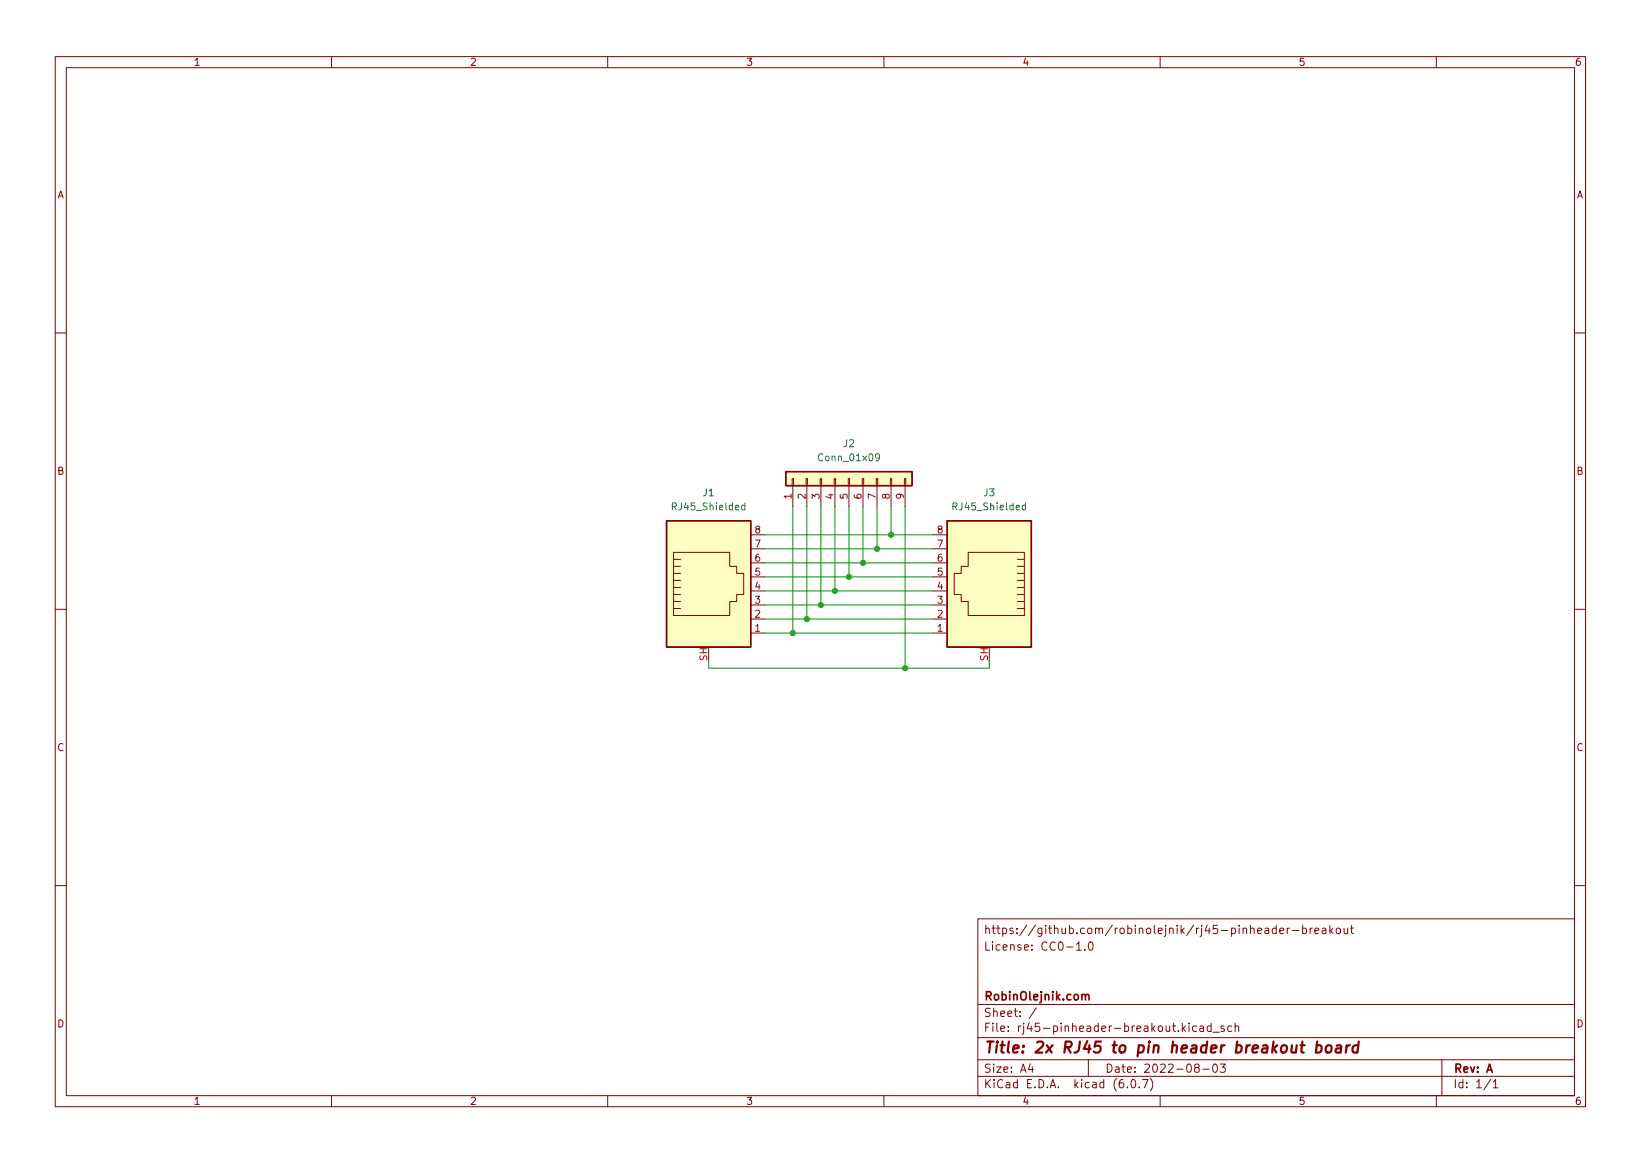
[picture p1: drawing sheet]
<svg xmlns="http://www.w3.org/2000/svg" width="297mm" height="210mm" viewBox="0 0 297 210" stroke-linecap="round" stroke-linejoin="round" font-family="sans-serif">
<g fill="none" stroke="#840000" stroke-width=".18">
<path d="M10 10.2h277v190.1h-277zM12 12.2h273v186.1h-273zM60 10.2v2M110 10.2v2M160 10.2v2M210 10.2v2M260 10.2v2M10 60.2h2M285 60.2h2M121.9 99.9h10.2v2.6h1.2v1.3h1.3v3.8h-1.3v1.2h-1.2v2.6h-10.2zM135.9 99.3h2.5M135.9 96.8h2.5"/>
<path d="M143.4 86.6h.2v1.3h-.2zM143.5 87.9v3.8M145.9 86.6h.3v1.3h-.3zM146 87.9v3.8M148.5 86.6h.2v1.3h-.2zM148.6 87.9v3.8M151 86.6h.3v1.3h-.3zM151.1 87.9v3.8M153.5 86.6h.3v1.3h-.3zM153.7 87.9v3.8M156.1 86.6h.2v1.3h-.2zM156.2 87.9v3.8"/>
<path d="M158.6 86.6h.3v1.3h-.3zM158.7 87.9v3.8M161.2 86.6h.2v1.3h-.2zM161.3 87.9v3.8M163.7 86.6h.3v1.3h-.3zM163.8 87.9v3.8M168.9 99.3h2.5M168.9 96.8h2.5M175.3 99.9h10.1v11.5h-10.1v-2.6h-1.3v-1.2h-1.3v-3.8h1.3v-1.3h1.3zM10 110.2h2M121.9 110.1h1.3M121.9 108.8h1.3"/>
<path d="M121.9 107.6h1.3M121.9 106.3h1.3M121.9 105h1.3M121.9 103.8h1.3M121.9 102.5h1.3M121.9 101.2h1.3M135.9 114.5h2.5M135.9 112h2.5M135.9 109.5h2.5M135.9 106.9h2.5M135.9 104.4h2.5M135.9 101.8h2.5"/>
<path d="M168.9 114.5h2.5M168.9 112h2.5M168.9 109.5h2.5M168.9 106.9h2.5M168.9 104.4h2.5M168.9 101.8h2.5M184.1 110.1h1.3M184.1 108.8h1.3M184.1 107.6h1.3M184.1 106.3h1.3M184.1 105h1.3M184.1 103.8h1.3"/>
<path d="M184.1 102.5h1.3M184.1 101.2h1.3M285 110.2h2M10 160.2h2M177 166.3h108v32h-108zM194.9 170.9l.4-.5v1.5M194.9 171.9h.8M196.4 171.8v.1M197.1 170.6l.3-.2a.8 .8 0 0 1 .5 .8 .8 .8 0 0 1-.5 .7l-.3-.1-.1-.4zM229 168h.6v.9M229.6 168.3l-.5 .1a.29 .29 0 0 0-.2 .2 .29 .29 0 0 0 .2 .3h.5M231 168l-.4-.1-.3 .3v.4l.1 .3h.6"/>
<path d="M231 167.4v1.5M231.6 168.4l.8-.1-.1-.3-.4-.1-.3 .2 .1 .8h.6M233 167.9v1M233.4 167.9l-.3 .1-.1 .2M233.9 168.4h1.2M235.8 168l.4-.1 .3 .3v.4l-.1 .3h-.6M235.8 167.4v1.5M237.1 167.9v1M237.6 167.9l-.3 .1-.2 .2M238 168.4l.7-.1-.1-.3-.4-.1-.2 .2 .1 .8h.5M239.4 168h.5l.1 .9M240 168.3l-.5 .1a.29 .29 0 0 0-.2 .2 .29 .29 0 0 0 .2 .3h.5"/>
<path d="M240.7 167.4v1.5M240.9 168.4l.4 .5M241.3 167.9l-.6 .6M242 168l.4-.1 .2 .3v.4l-.2 .3h-.4l-.1-.3v-.4zM243.3 167.9l.1 1h.3l.2-.1M243.9 167.9v1M244.4 167.9h.6M244.6 167.4v1.3l.4 .2M285 160.2h2M60 198.3v2M110 198.3v2M160 198.3v2"/>
<path d="M177 194.8h108M177 191.8h108M177 187.8h108M177 181.8h108M186.5 192.5l-.4 1h1M186.9 193v1M187.6 182.4l-1.3 1.9M197 191.8v3M204.1 196.7v.1M204.9 195.4l.2-.1a.8 .8 0 0 1 .5 .8 .8 .8 0 0 1-.5 .7 1 1 0 0 1-.2-1.4zM206.2 196.7v.1M206.8 195.3h1l-.7 1.5"/>
<path d="M208.2 195.1a1.72 1.72 0 0 1 0 2.3M210 198.3v2M215.2 185.1v.2M216.5 193.2l-.3-.3 .1-.2 .2-.2 .4 .1 .2 .2-.1 .2-.6 .2-.2 .3 .1 .4 .2 .1h.4l.2-.3-.1-.4-.2-.1M216.6 185.7l-.5-.1-.2 .3v.4l.1 .3h.6M217.2 185.7h.6l.1 .9M217.7 193.5h1.2M217.9 186l-.5 .1a.29 .29 0 0 0-.3 .2 .29 .29 0 0 0 .3 .3h.5M219.2 185.7l-.4-.1-.3 .3v.4l.1 .3h.6M219.2 185.1v1.5M219.6 186.8h1.1M219.7 192.6l.2-.1a.8 .8 0 0 1 .5 .8 .8 .8 0 0 1-.5 .7 1 1 0 0 1-.2-1.4z"/>
<path d="M220.9 192.5h.9l-.5 .6 .4 .1v.7l-.2 .1h-.4l-.2-.1M221.6 185.7l-.4-.1-.2 .2 .1 .3 .5 .1v.4h-.6M222.9 185.7l-.4-.1-.3 .3v.4l.2 .3h.5M223.6 185.8l.2-.2 .3 .1 .1 .9M223.6 185.1v1.5M260 198.3v2M261 191.8v6.5M269.9 195.3l-1.3 1.9M270.3 195.8l.4-.5v1.5M270.3 196.8h.9"/>
</g>
<path d="M238.3 189.2l.2-.1 .6 .1 .2 .3-.1 .6a.66 .66 0 0 1-1 .3M238.4 188.5l-.2 2M240.1 189.3a.52 .52 0 0 1 .6-.2 .52 .52 0 0 1 .4 .4l-.1 .6a.55 .55 0 0 1-.5 .4 .55 .55 0 0 1-.6-.4zM242 189.2l.2-.1 .5 .1v1.3M242.8 189.6l-.7 .1a.4 .4 0 0 0-.3 .3 .4 .4 0 0 0 .2 .5l.7-.1M243.8 189.1l-.2 1.4M244.3 189.1l-.3 .1-.3 .3M245.9 189.2a.66 .66 0 0 0-1 .3l-.1 .6 .2 .3 .1 .1 .6-.1M246 188.5l-.3 2" fill="none" stroke="#840000" stroke-width=".4"/>
<path d="M195.8 180.1l.3-.2 .3 .1 .1 .9M196.5 180.1l.2-.2 .4 .1v.9" fill="none" stroke="#840000" stroke-width=".3"/>
<g fill="#ffffc2" stroke="#ffffc2" stroke-width=".18">
<path d="M142.2 85.3h22.9v2.6h-22.9z"/>
<path d="M120.6 94.2h15.3v22.9h-15.3z"/>
<path d="M171.4 94.2h15.3v22.9h-15.3z"/>
</g>
<path d="M120.6 94.2h15.3v22.9h-15.3zM142.2 85.3h22.9v2.6h-22.9zM171.4 94.2h15.3v22.9h-15.3z" fill="none" stroke="#840000" stroke-width=".25"/>
<path d="M134.8 91.5l-.3-.1-.3 .3 .1 .5h.5M134.8 91v1.3M159.2 82.6l-.2 .3h-.3l-.2-.3v-.3l.2-.2h.3l.2 .2a.84 .84 0 0 1-.4 1.1h-.2M185.6 91.5l-.3-.1-.3 .3 .1 .5h.5M185.6 91v1.3" fill="none" stroke="#006464" stroke-width=".18"/>
<g fill="none" stroke="#009600" stroke-width=".18">
<path d="M138.4 96.8h30.5M138.4 99.3h30.5M143.5 91.7v22.8M146 91.7v20.3M148.6 91.7v17.8M151.1 91.7v15.2M153.7 91.7v12.7M156.2 91.7v10.1M158.7 91.7v7.6M161.3 91.7v5.1M163.8 91.7v29.2M128.3 119.6v1.3h50.8v-1.3"/>
<path d="M138.4 101.8h30.5M138.4 112h30.5M138.4 109.5h30.5M138.4 114.5h30.5M138.4 106.9h30.5M138.4 104.4h30.5"/>
</g>
<g fill="#009600" stroke="#009600" stroke-width=".18">
<circle cx="161.3" cy="96.8" r=".46"/>
<circle cx="158.7" cy="99.3" r=".46"/>
<circle cx="163.8" cy="120.9" r=".46"/>
<circle cx="146" cy="112" r=".46"/>
<circle cx="148.6" cy="109.5" r=".46"/>
<circle cx="143.5" cy="114.5" r=".46"/>
<circle cx="153.7" cy="104.4" r=".46"/>
<circle cx="156.2" cy="101.8" r=".46"/>
<circle cx="151.1" cy="106.9" r=".46"/>
</g>
<text font-size="2.8" fill="#840000" x="178" y="190.6">Title: 2x RJ45 to pin header breakout board</text>
<g font-size="2.1" fill="#840000">
<text x="178" y="172">License: CC0-1.0</text>
<text x="178" y="169">https://github.com/robinolejnik/rj45-pinheader-breakout</text>
<text x="178" y="184">Sheet: /</text>
<text x="178" y="181">RobinOlejnik.com</text>
<text x="178" y="186.7">File: rj45-pinheader-breakout.kicad_sch</text>
<text x="178" y="196.9">KiCad E.D.A. kicad (6.0.7)</text>
<text x="178" y="194.1">Size: A4</text>
<text x="200" y="194.1">Date: 2022-08-03</text>
<text x="263" y="194.1">Rev: A</text>
<text x="263" y="196.9">Id: 1/1</text>
</g>
<g font-size="1.8" fill="#840000">
<text x="35" y="11.9">1</text>
<text x="85" y="11.9">2</text>
<text x="135" y="11.9">3</text>
<text x="185" y="11.9">4</text>
<text x="235" y="11.9">5</text>
<text x="285" y="11.9">6</text>
<text x="10.3" y="35.9">A</text>
<text x="285.3" y="35.9">A</text>
<text x="10.3" y="85.9">B</text>
<text x="285.3" y="85.9">B</text>
<text x="10.3" y="135.9">C</text>
<text x="285.3" y="135.9">C</text>
<text x="10.3" y="185.9">D</text>
<text x="285.3" y="185.9">D</text>
<text x="35" y="199.9">1</text>
<text x="85" y="199.9">2</text>
<text x="135" y="199.9">3</text>
<text x="185" y="199.9">4</text>
<text x="235" y="199.9">5</text>
<text x="285" y="199.9">6</text>
</g>
<g font-size="1.8" fill="#006464">
<text x="148.5" y="83.4">Conn_01x09</text>
<text x="152.7" y="80.9">J2</text>
<text x="127.3" y="89.8">J1</text>
<text x="178.1" y="89.8">J3</text>
<text x="122" y="92.3">RJ45_Shielded</text>
<text x="172.8" y="92.3">RJ45_Shielded</text>
</g>
<g font-size="1.8" fill="#a90000">
<text x="143.3" y="90.3" transform="rotate(-90 143.3 90.3)">1</text>
<text x="145.8" y="90.3" transform="rotate(-90 145.8 90.3)">2</text>
<text x="148.3" y="90.3" transform="rotate(-90 148.3 90.3)">3</text>
<text x="150.9" y="90.3" transform="rotate(-90 150.9 90.3)">4</text>
<text x="153.4" y="90.3" transform="rotate(-90 153.4 90.3)">5</text>
<text x="156" y="90.3" transform="rotate(-90 156 90.3)">6</text>
<text x="158.5" y="90.3" transform="rotate(-90 158.5 90.3)">7</text>
<text x="161" y="90.3" transform="rotate(-90 161 90.3)">8</text>
<text x="163.6" y="90.3" transform="rotate(-90 163.6 90.3)">9</text>
<text x="136.7" y="101.6">6</text>
<text x="136.7" y="99.1">7</text>
<text x="136.7" y="96.5">8</text>
<text x="169.7" y="101.6">6</text>
<text x="169.7" y="99.1">7</text>
<text x="169.7" y="96.5">8</text>
<text x="136.7" y="106.7">4</text>
<text x="136.7" y="104.1">5</text>
<text x="169.7" y="106.7">4</text>
<text x="169.7" y="104.1">5</text>
<text x="136.7" y="111.8">2</text>
<text x="136.7" y="109.2">3</text>
<text x="169.7" y="111.8">2</text>
<text x="169.7" y="109.2">3</text>
<text x="128" y="119.6" transform="rotate(-90 128 119.6)">SH</text>
<text x="136.7" y="114.3">1</text>
<text x="169.7" y="114.3">1</text>
<text x="178.8" y="119.6" transform="rotate(-90 178.8 119.6)">SH</text>
</g>
</svg>
